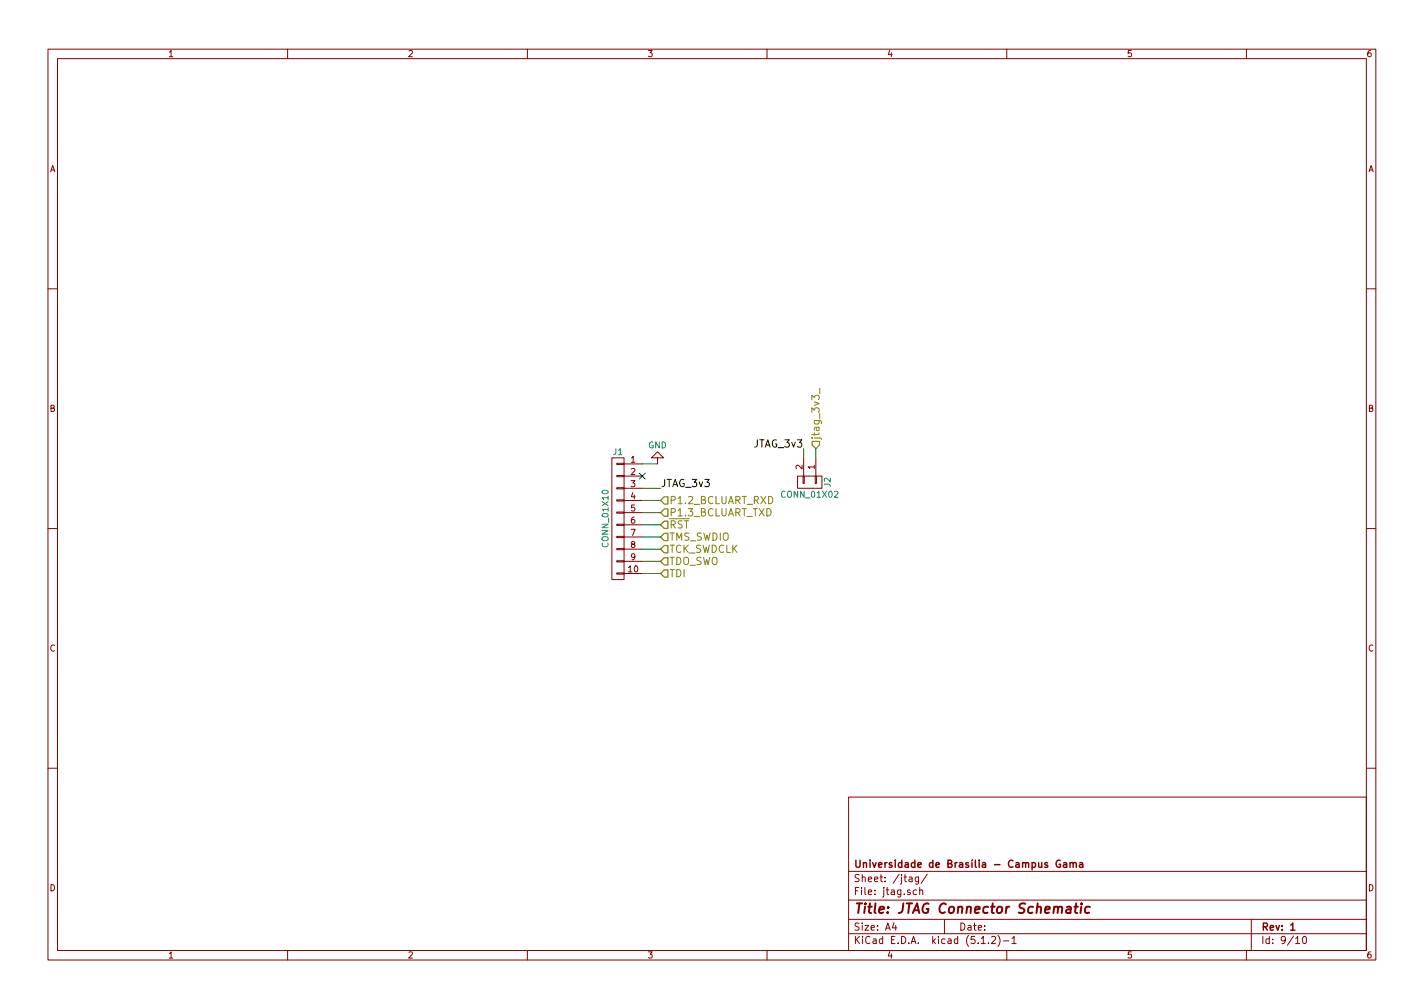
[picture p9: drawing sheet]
<svg xmlns="http://www.w3.org/2000/svg" width="297mm" height="210mm" viewBox="0 0 297 210" stroke-linecap="round" stroke-linejoin="round" font-family="sans-serif">
<g fill="none" stroke="#840000" stroke-width=".21">
<path d="M10 10.3h277v189.9h-277zM12 12.2h273v186.1h-273zM60 10.3v1.9M110 10.3v1.9M160 10.3v1.9M210 10.3v1.9M260 10.3v1.9M10 60.2h2M285 60.2h2M127.6 95.5h2.6v25.4h-2.6zM128.7 99.2h1.5v.2h-1.5zM128.7 96.6h1.5v.3h-1.5z"/>
<path d="M130.2 96.8h3.8M130.2 99.3h3.8M137.2 95.5h1.2l-1.2-1.3-1.3 1.3h1.3v1.3M166.4 99.3h5v2.5h-5zM167.5 99.3h.3v1.5h-.3zM167.6 95.5v3.8M170.1 99.3h.2v1.5h-.2zM170.2 95.5v3.8M10 110.3h2M128.7 119.5h1.5v.3h-1.5zM128.7 117h1.5v.2h-1.5zM128.7 114.4h1.5v.3h-1.5z"/>
<path d="M128.7 111.9h1.5v.2h-1.5zM128.7 109.3h1.5v.3h-1.5zM128.7 106.8h1.5v.3h-1.5zM128.7 104.3h1.5v.2h-1.5zM128.7 101.7h1.5v.3h-1.5zM130.2 101.8h3.8M130.2 104.4h3.8M130.2 106.9h3.8M130.2 109.5h3.8M130.2 112h3.8M130.2 114.5h3.8M130.2 117.1h3.8"/>
<path d="M130.2 119.6h3.8M285 110.3h2M10 160.2h2M177 166.3h108v32h-108zM285 160.2h2M60 198.3v1.9M110 198.3v1.9M160 198.3v1.9M177 194.8h108M177 191.8h108M177 187.8h108M177 181.8h108"/>
<path d="M186.5 192.5l-.4 1h1M186.8 193v1M189.6 183h.6l.1 .9M190.3 183.3l-.5 .1-.2 .2 .2 .3 .5-.1M191.2 185.7l-.4-.1-.3 .3 .1 .6 .2 .1 .4-.1M191.6 182.9v1.4l-.3 .1-.3-.1M191.6 183l-.4-.1-.3 .3 .1 .6 .2 .1 .4-.1M191.8 185.7l.2-.1 .4 .1 .1 .9M191.8 185.1v1.5M193.4 182.3l-1.3 2M197 191.8v3M204.7 196.8h.8"/>
<path d="M206.2 196.7v.1M206.8 195.5l.6-.2 .2 .2 .1 .3-.9 1h.9M208.2 195.1a1.71 1.71 0 0 1 0 2.3M209.3 196.3h1.2M210 198.3v1.9M211.1 195.8l.4-.5v1.5M211.1 196.8h.9M260 198.3v1.9M261 191.8v6.5M270.3 195.8l.4-.5v1.5M270.3 196.8h.8M271.8 195.5l.3-.2a.81 .81 0 0 1 .5 .8 .81 .81 0 0 1-.5 .7l-.3-.1-.1-.4z"/>
</g>
<path d="M221.2 179.5a.7 .7 0 0 0-.9 .7 .7 .7 0 0 0 .9 .6v-.5h-.3M223.2 179.9v1M221.9 180h.5l.1 .9M222.5 180.3l-.5 .1-.2 .2 .2 .3 .5-.1M223.2 180.1l.2-.2 .4 .1 .1 .9M223.9 180.1l.2-.2 .3 .1 .1 .9M225.2 180h.6l.1 .9M225.9 180.3l-.6 .1-.2 .2 .2 .3 .6-.1M269.2 193l.5-.5v1.5M269.2 194h.9" fill="none" stroke="#840000" stroke-width=".3"/>
<path d="M224.1 189.1h.8M224.5 188.4l-.2 1.8v.1l.4 .1M225.6 189.1l-.2 1.3M225.6 188.4v.2M227.4 189.2h-.8a.98 .98 0 0 0-.2 1.1l.2 .1 .6-.1" fill="none" stroke="#840000" stroke-width=".41"/>
<path d="M134 96.8h3.2M167.6 93.6v1.9M170.2 93.6v1.9M134 101.8h3.8M134 104.4h3.8M134 106.9h3.8M134 109.5h3.8M134 119.6h3.8M134 117.1h3.8M134 114.5h3.8M134 112h3.8" fill="none" stroke="#008400" stroke-width=".21"/>
<path d="M169.4 92.1h1.5v.7l-.7 .8-.8-.8zM138.6 103.6h.7v1.6h-.7l-.8-.8zM138.6 106.2h.7v1.5h-.7l-.8-.8zM138.6 108.7h.7v1.5h-.7l-.8-.7zM138.6 111.2h.7v1.6h-.7l-.8-.8zM138.6 113.8h.7v1.5h-.7l-.8-.8zM138.6 116.3h.7v1.6h-.7l-.8-.8zM138.6 118.9h.7v1.5h-.7l-.8-.8z" fill="none" stroke="#848400" stroke-width=".25"/>
<path d="M171 81v1.1" fill="none" stroke="#848400" stroke-width=".21"/>
<path d="M133.4 98.7l1.2 1.2M134.6 98.7l-1.2 1.2" fill="none" stroke="#000084" stroke-width=".21"/>
<text font-size="2.8" fill="#840000" x="178" y="190.5">Title: JTAG Connector Schematic</text>
<g font-size="2.1">
<text x="157.3" y="93.3">JTAG_3v3</text>
<text x="137.8" y="101.6">JTAG_3v3</text>
</g>
<g font-size="2.1" fill="#848400">
<text x="170.9" y="91.8" transform="rotate(-90 170.9 91.8)">jtag_3v3_</text>
<text x="139.6" y="105.2">P1.2_BCLUART_RXD</text>
<text x="139.6" y="107.7">P1.3_BCLUART_TXD</text>
<text x="139.6" y="110.2">RST</text>
<text x="139.6" y="112.8">TMS_SWDIO</text>
<text x="139.6" y="115.3">TCK_SWDCLK</text>
<text x="139.6" y="117.9">TDO_SWO</text>
<text x="139.6" y="120.4">TDI</text>
</g>
<g font-size="2.1" fill="#840000">
<text x="178" y="184">Sheet: /jtag/</text>
<text x="178" y="181">Universidade de Brasília - Campus Gama</text>
<text x="178" y="186.7">File: jtag.sch</text>
<text x="178" y="196.9">KiCad E.D.A. kicad (5.1.2)-1</text>
<text x="178" y="194.1">Size: A4</text>
<text x="200" y="194.1">Date:</text>
<text x="263" y="194.1">Rev: 1</text>
<text x="263" y="196.9">Id: 9/10</text>
</g>
<g font-size="1.8" fill="#840000">
<text x="35" y="11.9">1</text>
<text x="85" y="11.9">2</text>
<text x="135" y="11.9">3</text>
<text x="185" y="11.9">4</text>
<text x="235" y="11.9">5</text>
<text x="285" y="11.9">6</text>
<text x="10.4" y="35.9">A</text>
<text x="285.4" y="35.9">A</text>
<text x="10.4" y="85.9">B</text>
<text x="285.4" y="85.9">B</text>
<text x="131.6" y="96.5">1</text>
<text x="131.6" y="99.1">2</text>
<text x="131.6" y="101.6">3</text>
<text x="167.4" y="97.9" transform="rotate(-90 167.4 97.9)">2</text>
<text x="169.9" y="97.9" transform="rotate(-90 169.9 97.9)">1</text>
<text x="131.6" y="104.1">4</text>
<text x="131.6" y="106.7">5</text>
<text x="131.6" y="109.2">6</text>
<text x="131.6" y="111.8">7</text>
<text x="131.1" y="119.4">10</text>
<text x="131.6" y="114.3">8</text>
<text x="131.6" y="116.8">9</text>
<text x="10.4" y="135.9">C</text>
<text x="285.4" y="135.9">C</text>
<text x="10.4" y="185.9">D</text>
<text x="285.4" y="185.9">D</text>
<text x="35" y="199.9">1</text>
<text x="85" y="199.9">2</text>
<text x="135" y="199.9">3</text>
<text x="185" y="199.9">4</text>
<text x="235" y="199.9">5</text>
<text x="285" y="199.9">6</text>
</g>
<g font-size="1.8" fill="#008484">
<text x="127.9" y="94.9">J1</text>
<text x="135.2" y="93.5">GND</text>
<text x="173.3" y="101.5" transform="rotate(-90 173.3 101.5)">J2</text>
<text x="163.3" y="103.8">CONN_01X02</text>
<text x="126.9" y="113.8" transform="rotate(-90 126.9 113.8)">CONN_01X10</text>
</g>
</svg>
